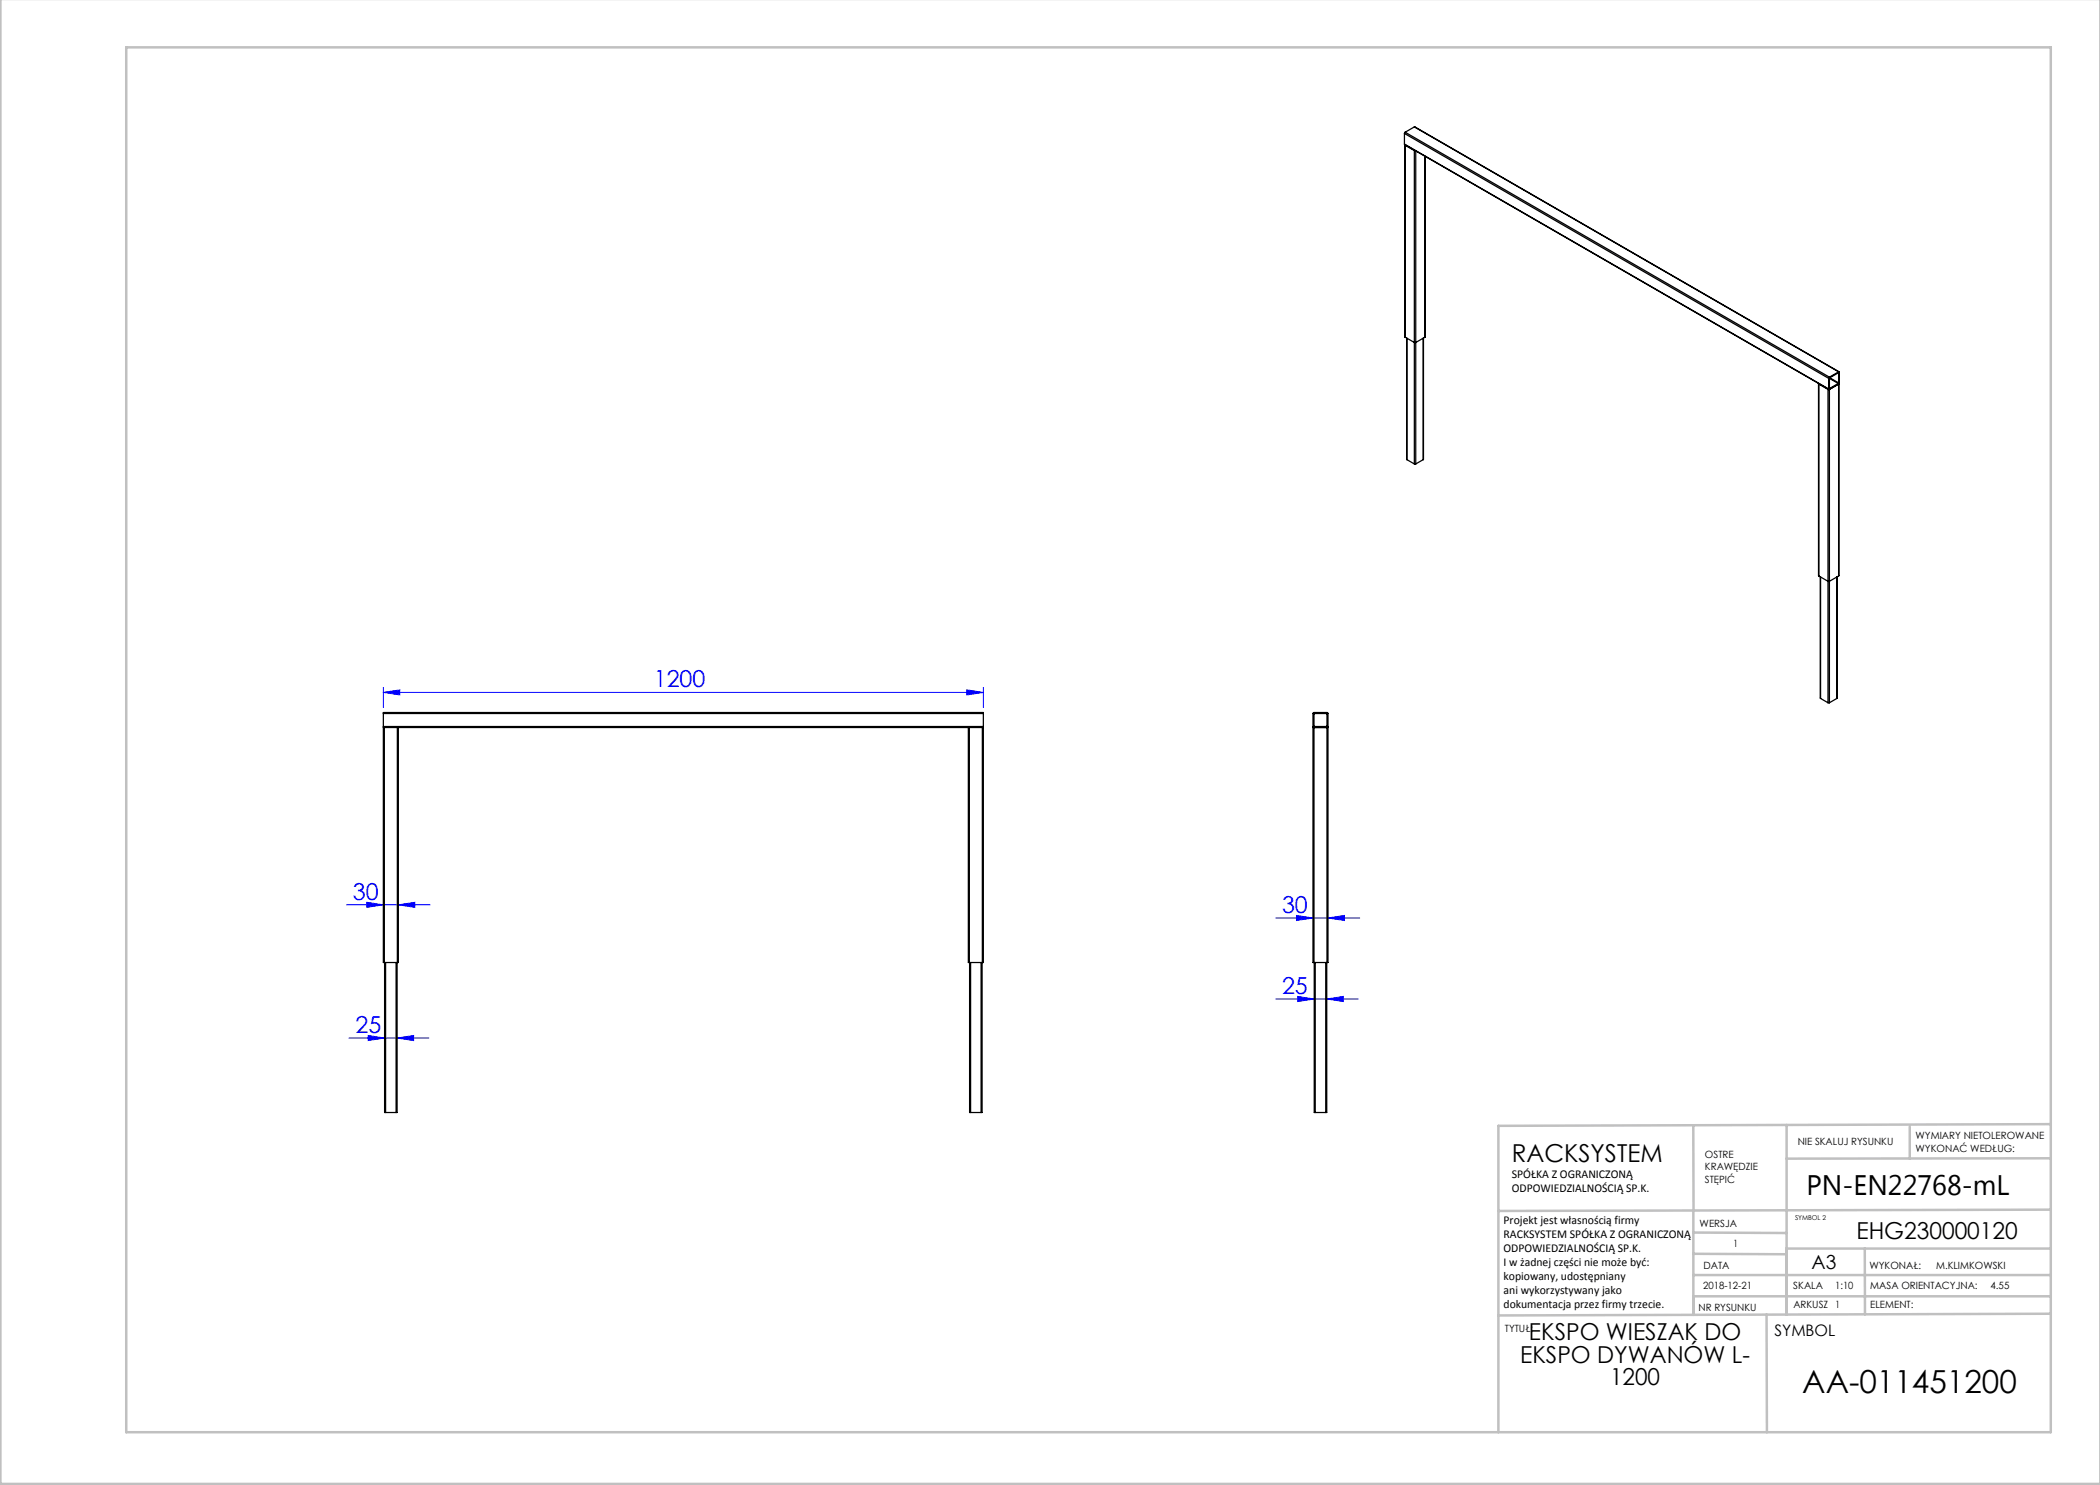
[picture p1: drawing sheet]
<svg xmlns="http://www.w3.org/2000/svg" width="420mm" height="297mm" viewBox="0 0 420 297" stroke-linecap="round" stroke-linejoin="round" font-family="sans-serif">
<g fill="none" stroke="#00f" stroke-width=".2">
<path d="M76.7 138.5l3.3-.5v1zM76.7 137.5v4M76.7 138.5h120M193.4 138l3.3 .5-3.3 .5zM196.7 137.5v4M69.3 181h16.7M73.4 180.5l3.3 .5-3.3 .5zM79.7 181l3.3-.5v1zM255.1 183.6h16.8M255.1 199.8h16.6M259.3 183.1l3.3 .5-3.3 .5zM259.5 199.3l3.3 .5-3.3 .5z"/>
<path d="M265.3 199.8l3.3-.5v1zM265.6 183.6l3.3-.5v1zM69.8 207.6h16M73.6 207.1l3.3 .5-3.3 .5zM79.4 207.6l3.3-.5v1z"/>
</g>
<g fill="none" stroke="#c0c0c0" stroke-width=".5">
<path d="M.1 -.1v296.9h419.9M25.2 9.5h385v276.9h-385zM338.7 225.2v16.9M357.3 225v37.9M382 225.4v6.3M410.1 224.8l-110.4 .4v61.2M410.1 231.7h-52.8M338.7 259.3h71.5M338.7 255h71.5M338.7 250.8l18.6 .1M338.7 246.5l18.6 .1M338.7 242.1v20.9"/>
<path d="M373 249.7v13.2M410.1 241.9l-110.4 .3M410.2 249.7h-52.9v13.2M353.3 262.9l.1 23.5M410.2 262.7l-110.5 .4"/>
</g>
<g fill="#00f">
<path d="M265.6 183.6l3.3-.5v1zM259.3 183.1l3.3 .5-3.3 .5zM265.3 199.8l3.3-.5v1zM259.5 199.3l3.3 .5-3.3 .5z"/>
<path d="M76.7 138.5l3.3-.5v1zM193.4 138l3.3 .5-3.3 .5zM73.6 207.1l3.3 .5-3.3 .5zM79.4 207.6l3.3-.5v1z"/>
<path d="M73.4 180.5l3.3 .5-3.3 .5zM79.7 181l3.3-.5v1z"/>
</g>
<g fill="none" stroke="#000" stroke-width=".25">
<path d="M280.9 28.8l84.9 49.1M280.9 26.7l84.8 49M280.9 28.8l84.8 49M280.9 26.7v2.1M281 29v38.4M281 28.9v.2M281 26.4l-.1 .3M281 26.4l84.9 49M281 29.1l1.9 1M281 29.1v38.3M282.9 25.4l84.9 49M282.9 30.1h.2"/>
<path d="M282.9 25.4l84.8 49M282.9 25.4l-1.9 1M282.9 30.1v62.7M283.2 30.2v62.6M285 31.2v36.2M285 31.3v36.1M281 67.4l2 1.1 2-1.1M281.3 67.6l.1 24.3M281.4 67.6v24.3M284.6 67.6v24.3M284.7 67.6l-.1 24.3M363.7 76.7l.1 38.5"/>
<path d="M363.7 76.7l.1 .1M363.8 76.8l1.8 1.1M363.8 76.8v38.4M365.6 77.9h.3M365.6 77.9v62.6M365.7 77.8l.2 .1M365.7 75.7v2.1M365.9 77.6l.1 .1M365.9 75.4l-.2 .3M365.9 75.7v1.9M365.9 77.9v62.6M365.9 75.7l1.8 1"/>
<path d="M366 75.6l-.1 .1M366 75.6l1.7 1M367.7 74.6h.1M367.7 76.7l-1.7 1M367.7 74.6l-1.7 1M367.7 76.6v.1M367.7 74.4l.2 .1v2.1l-.2 .2M367.7 74.6v2M367.7 76.8v38.4M367.7 76.8l-1.8 1.1M367.7 74.4l-1.8 1M367.8 76.8l-.1 38.4"/>
<path d="M281.4 91.9l1.5 .9M282.9 92.8h.3M284.6 91.9l-1.4 .9M363.8 115.2l1.9 1.1 2-1.1M364.1 115.4v24.3M367.4 115.4v24.3M364.1 139.7l1.5 .8M367.4 139.7l-1.5 .8M76.7 145.3v.2M76.7 142.7v-.2h120v.2M76.7 145.5v47h.2M76.7 145.5h.2"/>
<path d="M76.7 145.3h120M76.7 142.7h120M76.7 142.7v2.6M76.9 145.5h2.6M76.9 145.5v47M79.5 145.5h.2M79.5 145.5v47M79.7 145.5v47h-.2M79.7 145.5h114M193.7 145.5h.2M193.7 145.5v47h.2M193.9 145.5h2.6"/>
<path d="M193.9 145.5v47M196.5 145.5h.2M196.5 145.5v47M196.7 145.3v.2M196.7 145.5v47h-.2M196.7 142.7v2.6M262.8 145.5l-.2-.2v-2.6l.2-.2 2.7 .1 .1 2.7-.2 .2M262.8 145.5h-.2v47h.2M262.8 145.5h2.6M262.8 145.5v47M262.8 142.7h2.6v2.6h-2.6zM265.4 145.5h.2v47h-.2"/>
<path d="M265.4 145.5v47M365.6 140.5h.3M76.9 192.5h2.6M76.9 192.5v30h.2M77.1 192.5v30M79.2 192.5v30M79.4 192.5v30h-.2M193.9 192.5h2.6M193.9 192.5v30h.2M194.1 192.5v30M196.2 192.5v30M196.4 192.5v30h-.2"/>
<path d="M262.8 192.5h2.6M262.8 192.5v30h.2M263 192.5v30M265.1 192.5v30M265.3 192.5v30h-.2M77.1 222.5h2.1M194.1 222.5h2.1M263 222.5h2.1"/>
</g>
<text font-size="6.3" x="360.5" y="278.5">AA-011451200</text>
<text font-size="5.6" x="361.3" y="239.1">PN-EN22768-mL</text>
<text font-size="4.9" x="302.4" y="232.4">RACKSYSTEM</text>
<g font-size="4.7" fill="#00f">
<text x="130.7" y="137.5">1200</text>
<text x="70.6" y="180">30</text>
<text x="256.4" y="182.6">30</text>
<text x="256.4" y="198.8">25</text>
<text x="71.1" y="206.6">25</text>
</g>
<g font-size="4.7">
<text x="371.3" y="247.8">EHG230000120</text>
<text x="305.8" y="268.1">EKSPO WIESZAK DO</text>
<text x="304" y="272.6">EKSPO DYWANÓW L-</text>
<text x="322" y="277.1">1200</text>
</g>
<text font-size="3.9" x="362.3" y="253.8">A3</text>
<text font-size="3.2" x="354.9" y="267.2">SYMBOL</text>
<g font-size="2.4">
<text x="302.4" y="235.6">SPÓŁKA Z OGRANICZONĄ</text>
<text x="302.4" y="238.4">ODPOWIEDZIALNOŚCIĄ SP.K.</text>
<text x="300.7" y="244.7">Projekt jest własnością firmy</text>
<text x="300.7" y="247.5">RACKSYSTEM SPÓŁKA Z OGRANICZONĄ</text>
<text x="300.7" y="250.3">ODPOWIEDZIALNOŚCIĄ SP.K.</text>
<text x="300.7" y="253.1">I w żadnej części nie może być:</text>
<text x="300.7" y="256">kopiowany, udostępniany</text>
<text x="300.7" y="258.8">ani wykorzystywany jako</text>
<text x="300.7" y="261.6">dokumentacja przez firmy trzecie.</text>
</g>
<g font-size="2">
<text x="383.1" y="227.9">WYMIARY NIETOLEROWANE</text>
<text x="341" y="231.6">OSTRE</text>
<text x="359.5" y="228.9">NIE SKALUJ RYSUNKU</text>
<text x="383.1" y="230.4">WYKONAĆ WEDŁUG:</text>
<text x="341" y="234.1">KRAWĘDZIE</text>
<text x="341" y="236.6">STĘPIĆ</text>
<text x="339.9" y="245.4">WERSJA</text>
<text x="346.6" y="249.5">1</text>
<text x="340.6" y="257.7">2018-12-21</text>
<text x="340.7" y="253.8">DATA</text>
<text x="358.7" y="257.7">SKALA</text>
<text x="367" y="257.7">1:10</text>
<text x="373.9" y="253.8">WYKONAŁ:</text>
<text x="374.1" y="257.7">MASA ORIENTACYJNA:</text>
<text x="387.2" y="253.8">M.KLIMKOWSKI</text>
<text x="398.1" y="257.7">4.55</text>
<text x="339.7" y="262.3">NR RYSUNKU</text>
<text x="358.7" y="261.7">ARKUSZ 1</text>
<text x="374.1" y="261.7">ELEMENT:</text>
<text x="301" y="266.4">TYTUŁ:</text>
</g>
<text font-size="1.3" x="359" y="244">SYMBOL 2</text>
</svg>
